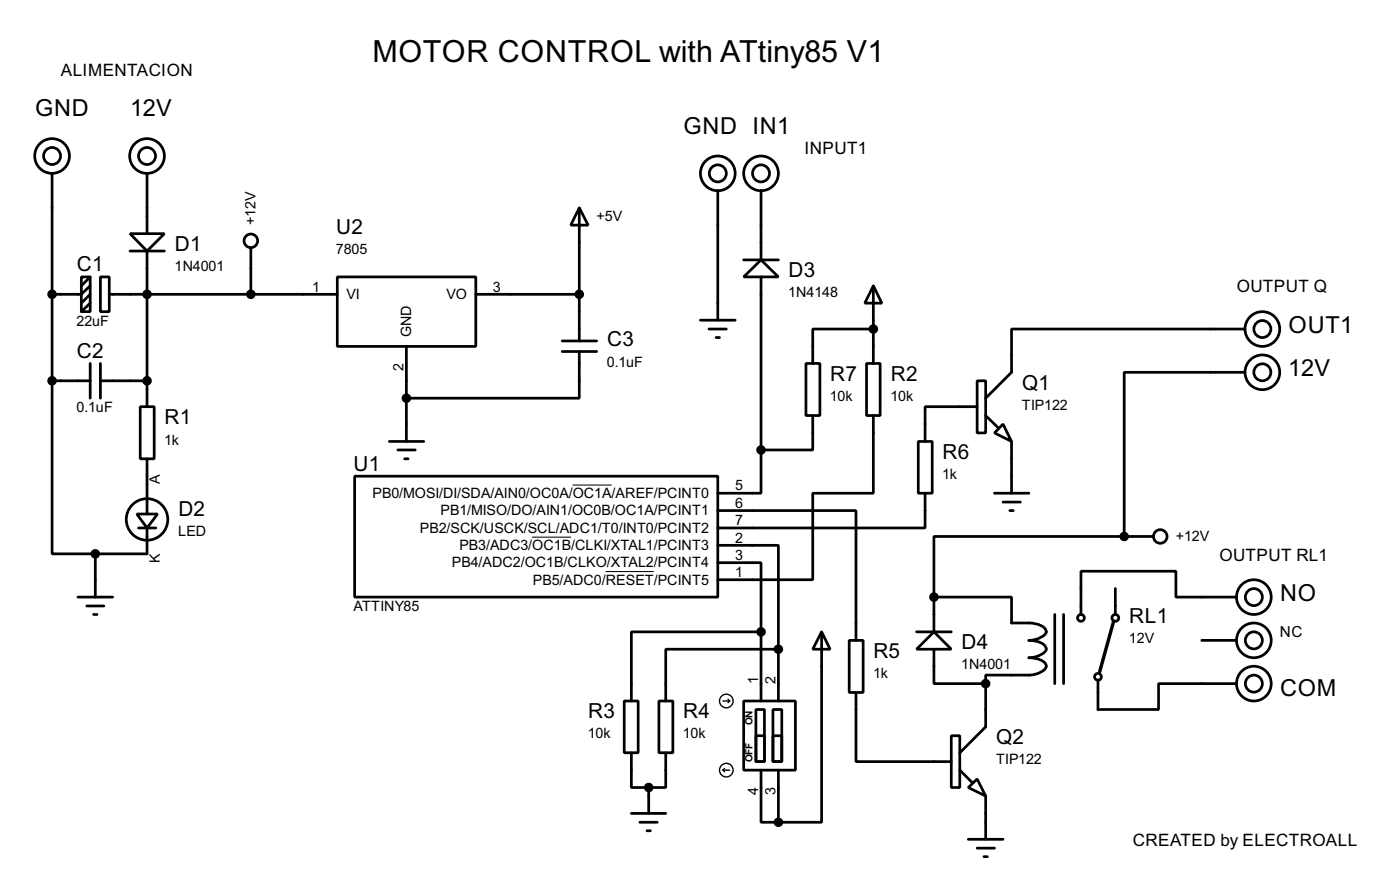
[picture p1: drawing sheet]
<svg xmlns="http://www.w3.org/2000/svg" width="206mm" height="129mm" viewBox="0 0 206 129" stroke-linecap="round" stroke-linejoin="round" font-family="sans-serif">
<g fill="none" stroke="#000" stroke-width=".4">
<path d="M7.7 25.5v30.4M19.1 34.3h5.1l-2.6 2.6zM19.1 36.9h5.1M21.6 25.5v8.8M21.6 36.9v22.8M36.9 36.4v6.8M85.1 30.5l1.3 2.6h-2.5zM85.1 30.5v19.6M105.5 28v19M109.3 38.2h5.1M111.8 28v10.2M7.7 55.9v25.4h6.3"/>
<path d="M7.7 55.9h5.6M12 40.7h1.3v5.1h-1.3zM13.3 42l-1.3 1.2h-4.3M13.3 44.5l-1.3 1.3M13.3 43.2l-1.3 1.3M13.3 40.7l-1.3 1.3M13.3 53.4v5.1M14.8 40.7h1.3v5.1h-1.3zM14.8 55.9h6.8M14.8 53.4v5.1M16.1 43.2h33.5M20.6 59.7h2.1v7.7h-2.1z"/>
<path d="M49.6 40.7h20.3v10.2h-20.3zM59.7 50.9v13.9M69.9 43.2h15.2M82.6 50.1h5.1M82.6 51.6h5.1M85.1 51.6v6.9h-25.4M102.9 47h5.1M104.2 48.3h2.5M105.2 49.6h.5M109.3 40.7l2.5-2.5 2.6 2.5zM111.8 40.7v25.4M118.4 53.4h2.1v7.6h-2.1z"/>
<path d="M127.3 53.4h2v7.6h-2zM128.3 42l1.3 2.5h-2.5zM128.3 48.3h-8.9v5.1M128.3 42v11.4M143.6 55.9h1.2v7.7h-1.2zM143.6 59.7h-7.7v5.1M182.9 48.3h-34.3v6.4l-3.8 3.8M182.9 54.7h-17.7v24.1M20.1 75.5h3.1l-1.6 2zM20.4 77.5h2.5M21.6 67.4v8.1M21.6 77.5v3.8h-7.6"/>
<path d="M52.1 69.9h53.4v17.8h-53.4zM57.2 64.8h5.1M58.5 66.1h2.5M59.5 67.4h.5M105.5 75h20.3v19M111.8 66.1v6.3h-6.3M119.4 61v5.1h-7.6M128.3 61v11.4h-8.9v12.7h-13.9M134.9 64.8h2.1v7.6h-2.1zM135.9 72.4v5.1h-30.4M144.8 61l1.8 1.8M146.1 72.4h5.1"/>
<path d="M147.4 62.3l1.2 2.5-2.5-1.2zM147.4 73.7h2.5M148.4 75h.5M148.6 64.8v7.6M165.2 78.8h-28v8.9M165.2 78.8h4.3M11.5 87.7h5.1M12.8 89h2.5M13.8 90.2h.5M14 81.3v6.4M105.5 80.1h8.9v15.2M105.5 82.6h6.3v10.2"/>
<path d="M111.8 92.8h-19v10.1M111.8 92.8v10.1M114.4 95.3h-16.6v7.6M114.4 95.3v7.6M120.7 92.8l1.3 2.5h-2.6zM120.7 92.8v27.9h-6.3M124.8 94h2v7.7h-2zM134.7 92.8h5.1M137.2 92.8l2.6 2.5h-5.1zM137.2 87.7h11.4v3.8a8.2 8.2 0 0 1 4.3 .3 .9 .9 0 0 1 .7 1.2 3.2 3.2 0 0 1-2.4 1 3.1 3.1 0 0 1 2.4 .9 .88 .88 0 0 1-.7 1.2l-1.1 .4-.6 .1a3.2 3.2 0 0 1 2.4 .8 .9 .9 0 0 1-.7 1.3l-1.1 .3-.6 .1h-6.4v1.3M137.2 95.3v5.1h7.6M137.2 87.7v5.1"/>
<path d="M155 90.2v10.2M156.3 90.2v10.2M161.3 99.9v4.3h8.9v-3.8h11.5M163.9 86.4v3.8M176.6 94h5.1M181.7 87.7h-8.9v-3.8h-14v6.3M91.7 102.9h2.1v7.6h-2.1zM92.8 110.5v5.1h2.5M92.8 119.4h5M95.3 115.6v3.8M96.8 102.9h2.1v7.6h-2.1zM97.8 110.5v5.1h-2.5"/>
<path d="M109.3 102.9h7.6v10.2h-7.6zM111.1 104.2h1.2v7.6h-1.2zM111.1 108h1.2v3.8h-1.2zM111.8 113.1v7.6h2.6M113.6 104.2h1.3v7.6h-1.3zM113.6 108h1.3v3.8h-1.3zM114.4 113.1v7.6M125.8 101.7v10.1h14M139.8 108h1.2v7.6h-1.2zM141 113.1l1.8 1.8M142.3 115.6l1.3-1.2 1.2 2.5zM144.8 100.4v6.3l-3.8 3.8"/>
<path d="M144.8 116.9v6.3M94 120.7h2.6M95.1 122h.5M142.3 123.2h5.1M143.6 124.5h2.5M144.6 125.8h.5"/>
<circle cx="7.6" cy="22.9" r="2.55"/>
<circle cx="7.6" cy="22.9" r="1.25"/>
<circle cx="21.6" cy="22.9" r="2.55"/>
<circle cx="21.6" cy="22.9" r="1.25"/>
<circle cx="36.8" cy="35.4" r="1"/>
<circle cx="105.4" cy="25.5" r="2.55"/>
<circle cx="105.4" cy="25.5" r="1.25"/>
<circle cx="111.8" cy="25.5" r="2.55"/>
<circle cx="111.8" cy="25.5" r="1.25"/>
<circle cx="185.4" cy="54.7" r="2.55"/>
<circle cx="185.4" cy="48.3" r="2.55"/>
<circle cx="185.4" cy="54.7" r="1.25"/>
<circle cx="185.4" cy="48.3" r="1.25"/>
<circle cx="21.6" cy="76.3" r="3.1"/>
<circle cx="170.4" cy="78.8" r="1"/>
<circle cx="158.8" cy="90.7" r=".5"/>
<circle cx="161.3" cy="99.4" r=".5"/>
<circle cx="163.8" cy="90.7" r=".5"/>
<circle cx="184.2" cy="94" r="2.55"/>
<circle cx="184.2" cy="87.7" r="2.55"/>
<circle cx="184.2" cy="87.7" r="1.25"/>
<circle cx="184.2" cy="94" r="1.25"/>
<circle cx="184.2" cy="100.4" r="2.55"/>
<circle cx="184.2" cy="100.4" r="1.25"/>
</g>
<path d="M163.6 91.2l-2 7.4" fill="none" stroke="#000" stroke-width=".5"/>
<path d="M78.2 78.9h5.7M84.1 71.2h5.8M89 83.9h7.1" fill="none" stroke="#000" stroke-width=".15"/>
<g fill="#000" stroke="#000" stroke-width=".4">
<circle cx="7.6" cy="43.2" r=".5"/>
<circle cx="7.6" cy="55.9" r=".5"/>
<circle cx="21.6" cy="43.2" r=".5"/>
<circle cx="21.6" cy="55.9" r=".5"/>
<circle cx="36.8" cy="43.2" r=".5"/>
<circle cx="59.7" cy="58.5" r=".5"/>
<circle cx="85.1" cy="43.2" r=".5"/>
<circle cx="128.3" cy="48.3" r=".5"/>
<circle cx="111.8" cy="66.1" r=".5"/>
<circle cx="165.1" cy="78.8" r=".5"/>
<circle cx="14" cy="81.3" r=".5"/>
<circle cx="111.8" cy="92.8" r=".5"/>
<circle cx="114.3" cy="95.3" r=".5"/>
<circle cx="137.2" cy="87.7" r=".5"/>
<circle cx="95.3" cy="115.6" r=".5"/>
<circle cx="144.8" cy="100.4" r=".5"/>
<circle cx="114.3" cy="120.7" r=".5"/>
</g>
<g fill="none" stroke="#000" stroke-width=".2">
<path d="M106.2 113.1l.3 .2M106.2 113.1h1M106.2 102.9h1M106.5 112.8l-.3 .3M107 102.7l.2 .2M107.2 102.9l-.2 .3"/>
<circle cx="106.7" cy="102.9" r="1"/>
<circle cx="106.7" cy="113.1" r="1"/>
</g>
<text font-size="5" x="54.7" y="9.1">MOTOR CONTROL with ATtiny85 V1</text>
<g font-size="3.9">
<text x="5.2" y="17.1">GND</text>
<text x="19.1" y="17.1">12V</text>
<text x="100.4" y="19.7">GND IN1</text>
<text x="189.3" y="48.9">OUT1</text>
<text x="189.3" y="55.2">12V</text>
<text x="188.1" y="88.2">NO</text>
<text x="188.1" y="102.2">COM</text>
</g>
<g font-size="3.4">
<text x="49.4" y="34.4">U2</text>
<text x="11.3" y="39.9">C1</text>
<text x="25.7" y="36.9">D1</text>
<text x="115.9" y="40.7">D3</text>
<text x="11.3" y="52.6">C2</text>
<text x="89.2" y="50.9">C3</text>
<text x="122" y="55.9">R7</text>
<text x="130.9" y="55.9">R2</text>
<text x="150.2" y="57.2">Q1</text>
<text x="24.2" y="62.3">R1</text>
<text x="52" y="69.1">U1</text>
<text x="138.5" y="67.4">R6</text>
<text x="26.2" y="75.8">D2</text>
<text x="141.3" y="95.3">D4</text>
<text x="165.9" y="91.5">RL1</text>
<text x="128.3" y="96.6">R5</text>
<text x="86.4" y="105.5">R3</text>
<text x="100.4" y="105.5">R4</text>
<text x="146.4" y="109.3">Q2</text>
</g>
<g font-size="2.8">
<text x="8.9" y="11.1">ALIMENTACION</text>
<text x="118.2" y="22.6">INPUT1</text>
<text x="181.7" y="42.9">OUTPUT Q</text>
<text x="179.1" y="82.3">OUTPUT RL1</text>
<text x="166.4" y="124.2">CREATED by ELECTROALL</text>
</g>
<text font-size="2.5" x="188" y="93.5">NC</text>
<g font-size="2.4">
<text x="37.6" y="33.1" transform="rotate(-90 37.6 33.1)">+12V</text>
<text x="87.7" y="32.4">+5V</text>
<text x="25.7" y="39.9">1N4001</text>
<text x="49.4" y="37.3">7805</text>
<text x="11.3" y="47.9">22uF</text>
<text x="45.9" y="42.8">1</text>
<text x="50.9" y="43.9">VI</text>
<text x="65.6" y="43.9">VO</text>
<text x="72.4" y="42.8">3</text>
<text x="115.8" y="43.7">1N4148</text>
<text x="60.4" y="49.5" transform="rotate(-90 60.4 49.5)">GND</text>
<text x="89.2" y="53.8">0.1uF</text>
<text x="59.3" y="54.5" transform="rotate(-90 59.3 54.5)">2</text>
<text x="121.9" y="58.9">10k</text>
<text x="130.8" y="58.9">10k</text>
<text x="11.3" y="60.6">0.1uF</text>
<text x="24.1" y="65.3">1k</text>
<text x="150.1" y="60.2">TIP122</text>
<text x="23.5" y="71.1" transform="rotate(-90 23.5 71.1)">A</text>
<text x="138.4" y="70.3">1k</text>
<text x="54.7" y="73.1">PB0/MOSI/DI/SDA/AIN0/OC0A/OC1A/AREF/PCINT0</text>
<text x="64.7" y="75.7">PB1/MISO/DO/AIN1/OC0B/OC1A/PCINT1</text>
<text x="108" y="77.1">7</text>
<text x="108" y="74.6">6</text>
<text x="108" y="72">5</text>
<text x="23.5" y="82.7" transform="rotate(-90 23.5 82.7)">K</text>
<text x="26.2" y="78.7">LED</text>
<text x="61.7" y="78.2">PB2/SCK/USCK/SCL/ADC1/T0/INT0/PCINT2</text>
<text x="66.4" y="83.3">PB4/ADC2/OC1B/CLKO/XTAL2/PCINT4</text>
<text x="67.5" y="80.8">PB3/ADC3/OC1B/CLKI/XTAL1/PCINT3</text>
<text x="108" y="79.7">2</text>
<text x="108" y="82.2">3</text>
<text x="172.8" y="79.5">+12V</text>
<text x="51.9" y="89.8">ATTINY85</text>
<text x="78.3" y="85.8">PB5/ADC0/RESET/PCINT5</text>
<text x="108" y="84.7">1</text>
<text x="165.9" y="94.5">12V</text>
<text x="111.4" y="100.4" transform="rotate(-90 111.4 100.4)">1</text>
<text x="113.9" y="100.4" transform="rotate(-90 113.9 100.4)">2</text>
<text x="128.3" y="99.5">1k</text>
<text x="141.2" y="98.2">1N4001</text>
<text x="86.4" y="108.4">10k</text>
<text x="100.3" y="108.4">10k</text>
<text x="146.3" y="112.2">TIP122</text>
<text x="111.4" y="116.8" transform="rotate(-90 111.4 116.8)">4</text>
<text x="113.9" y="116.7" transform="rotate(-90 113.9 116.7)">3</text>
</g>
<g font-size="1.7">
<text x="110.6" y="106.5" transform="rotate(-90 110.6 106.5)">ON</text>
<text x="110.6" y="111.9" transform="rotate(-90 110.6 111.9)">OFF</text>
</g>
</svg>
